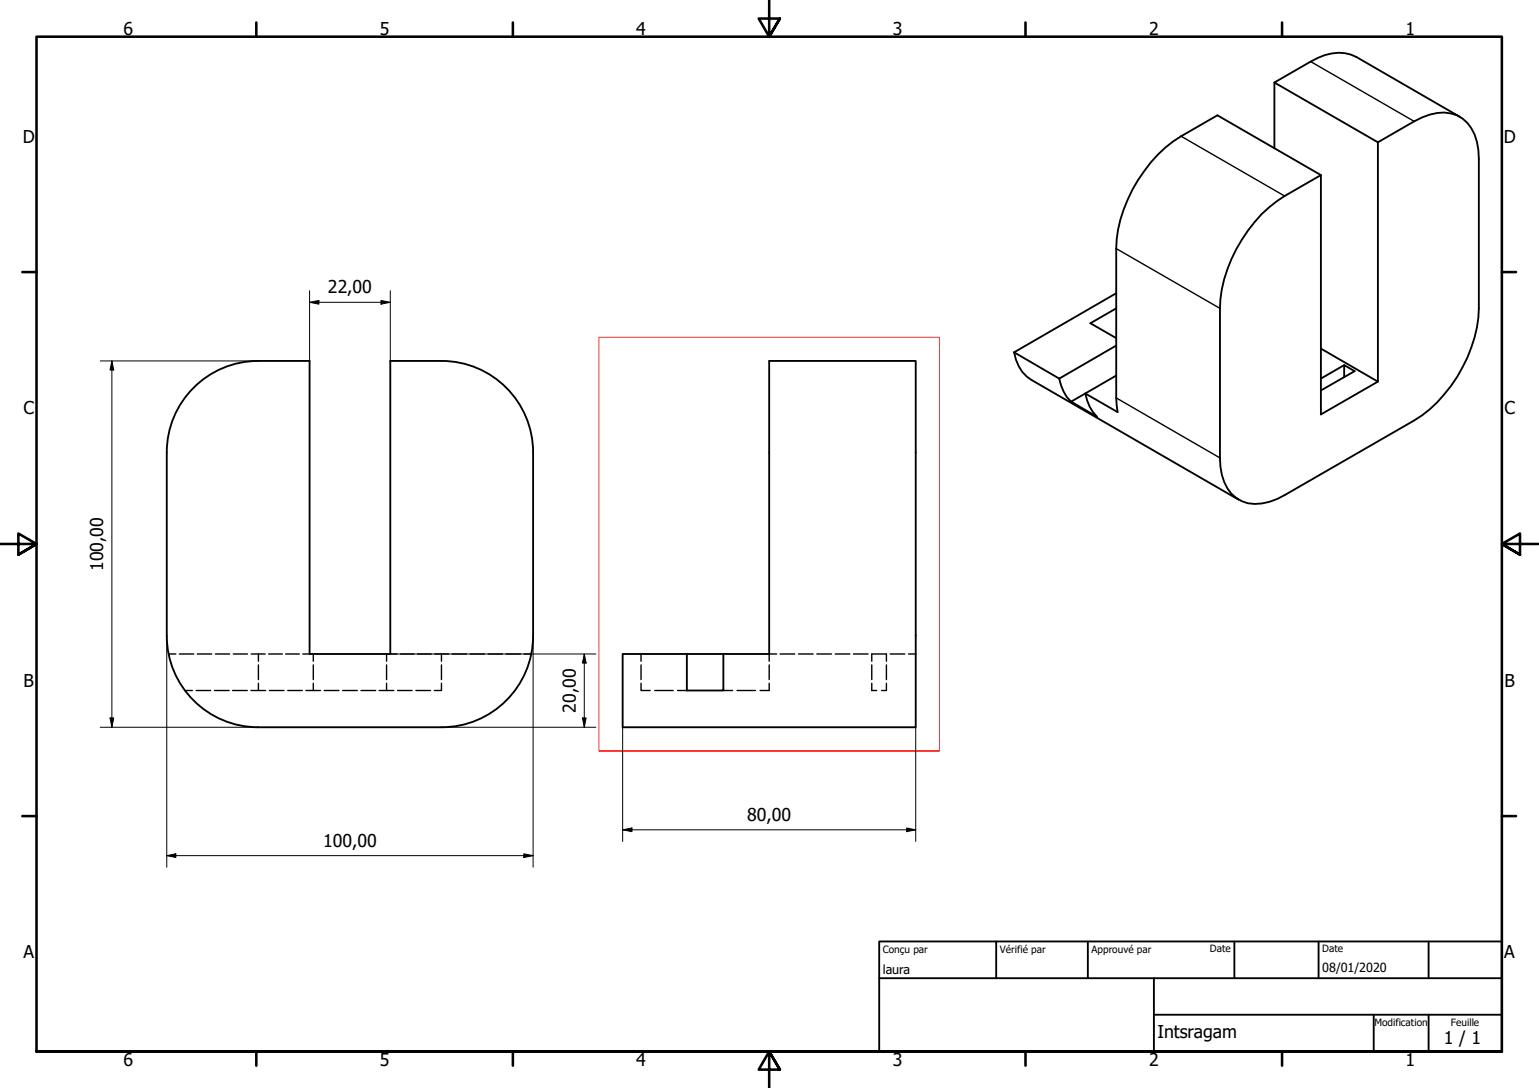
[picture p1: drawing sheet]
<svg xmlns="http://www.w3.org/2000/svg" width="420mm" height="297mm" viewBox="0 0 420 297" stroke-linecap="round" stroke-linejoin="round" font-family="sans-serif">
<g fill="none" stroke="#000" stroke-width=".38">
<path d="M46 178.5h2M49 178.5h3.9M53.8 178.5h4M58.8 178.5h3.9M63.7 178.5h3.9M68.6 178.5h3.8M70.5 178.5v2M73.3 178.5h3.8M78 178.5h3.7M82.7 178.5h1.8M85.5 178.5v2M105.5 178.5v2"/>
<path d="M106.6 178.5h1.8M109.3 178.5h3.7M114 178.5h3.7M118.7 178.5h3.8M120.5 178.5v2M123.4 178.5h4M128.4 178.5h3.9M133.3 178.5h3.9M138.2 178.5h3.9M143.1 178.5h1.9M175 178.5v2M212 178.5h-2v2"/>
<path d="M213 178.5h4M218 178.5h4M223 178.5h4M228 178.5h4M233 178.5h4M243 178.5h4M248 178.5h2M50.5 188.5h2M53.5 188.5h4M58.5 188.5h4M63.5 188.5h4M68.5 188.5h4"/>
<path d="M70.5 181.5v4M70.5 186.5v2M73.5 188.5h4M78.5 188.5h4M83.5 188.5h4M85.5 181.5v4M85.5 186.5v2M88.5 188.5h4M93.5 188.5h4M98.6 188.5h4M103.5 188.5h4M105.5 181.5v4"/>
<path d="M105.5 186.5v2M108.5 188.5h4M113.5 188.5h4M120.5 186.5v2h-1.9M120.5 181.5v4M175 186.5v2h2.5M175 181.5v4M178.8 188.5h5M185 188.5h2.5M197.5 188.5h2.5M201.2 188.5h5M210 181.5v4"/>
<path d="M210 186.5v2h-2.5M238 180.5v-2h4v2M238 186.5v2h1.3M238 181.5v4M242 181.5v4M242 186.5v2h-1.3"/>
</g>
<!-- layer: 0 -->
<path d="M163.5 205v-112.9h93v112.9h-93h93" fill="none" stroke="#f00" stroke-width=".27"/>
<!-- layer: Visible (ISO) -->
<g fill="none" stroke="#000" stroke-width=".51">
<path d="M347.9 22.5v18M376.2 38.8v65.4l-15.6-9M398.6 31.9l-28.3-16.4a11.5 11.5 0 0 0-10.5 .3l-11.9 6.7 28.3 16.3 9.9-5.7a13.2 13.2 0 0 1 11.7-1.6 11.2 11.2 0 0 1 5.8 9.4l.1 43.3a39.2 39.2 0 0 1-17.6 30.6l-35.4 20.4a13.1 13.1 0 0 1-11.7 1.6 10.9 10.9 0 0 1-5.8-9.4l-.1-43.2a39.2 39.2 0 0 1 17.6-30.7l9.9-5.7-28.2-16.3-9.9 5.7a38.5 38.5 0 0 0-15.7 20 31.2 31.2 0 0 0-2.1 10.7v40.7l.4 3.9-8.8-5.1M360.6 47.8v65.3l15.6-8.9M70.5 98.5a25 25 0 0 0-25 25.1v50a25 25 0 0 0 25 25M70.5 98.5h14v80h22.1v-80h14a25 25 0 0 1 24.9 25.1v50a25 25 0 0 1-24.9 25h-50.1M210 98.5h40v100.1h-80v-20.1h40zM276.9 96.2a10.7 10.7 0 0 0 4.7 7.5l56.6 32.7M276.9 96.2l12.3 7.2M304.7 94.3l-15.5 9.1M304.7 84.2l-7 4.1 7 4M304.7 80.1l-27.8 16.1"/>
<path d="M367 99.7l-6.4 3.7M289.2 103.4a11.5 11.5 0 0 0 3.2 6.3M296.3 107.4a11.9 11.9 0 0 0 3.2 6.4l-7.1-4.1M296.3 107.4l-3.9 2.3M304.7 102.5l-8.4 4.9M367 102.9v-3.2l2.8 1.6-9.2 5.3M187.5 178.5v10h10v-10"/>
</g>
<!-- layer: Etroit visible (ISO) -->
<path d="M357.8 16.8l28.3 16.3M322.5 37.2l28.2 16.3M304.7 67.9l28.4 16.3M304.7 108.6l28.4 16.4" fill="none" stroke="#000" stroke-width=".38"/>
<!-- layer: Cadre (ISO) -->
<g fill="none" stroke="#000" stroke-width=".7">
<path d="M70 6.1v3.9M140 6.1v3.9M210 0v10l-2.9-4.9h5.8l-2.9 4.9 2.9-4.9M280 6.1v3.9M350 6.1v3.9M6.1 74.3h3.9M410 74.3h3.9M0 148.5h10l-5-2.8v5.7l5-2.9-5 2.9M420 148.5h-10l5-2.8v5.7l-5-2.9 5 2.9M6.1 222.8h3.9M410 222.8h3.9M10 287.1v-277.1h400v277.1h-400h400"/>
<path d="M70 287.1v3.8M140 287.1v3.8M212.9 292l-2.9-4.9 2.9 4.9h-5.8l2.9-4.9v9.9M280 287.1v3.8M350 287.1v3.8"/>
</g>
<!-- layer: Titre (ISO) -->
<path d="M240 257h170v30.1h-170zM272 257v10.1M297 257v10.1M337 257v10.1M360 257v10.1M390 257v10.1M240 267.1h170M315 277h95M315 267.1v20M375 277v10.1M390 277v10.1" fill="none" stroke="#000" stroke-width=".51"/>
<!-- layer: Cote (ISO) -->
<g fill="none" stroke="#000" stroke-width=".27">
<path d="M84.5 79.4v19.1M106.6 79.4v19.1M27.4 98.5h43.1M30.5 98.5l.6 2.5h-1.1zM30.5 98.5v100.1M84.5 82.5l2.6-.5v1zM84.5 82.5h22.1M104 82l2.6 .5-2.6 .5zM45.5 173.5v63.3M106.6 178.5h56.1M145.5 173.5v63.3M159.5 178.5l.5 2.5h-1z"/>
<path d="M159.5 178.5v20.1M27.4 198.6h43.1M30 196h1.1l-.6 2.6zM120.5 198.6h42.2M159 196h1l-.5 2.6zM170 198.6v31.1M250 198.6v31.1M45.5 233.6l2.5-.5v1zM45.5 233.6h100M143 233.1l2.5 .5-2.5 .5zM170 226.6l2.5-.6v1.1zM170 226.6h80"/>
<path d="M247.5 226l2.5 .6-2.5 .5z"/>
</g>
<g fill="#000">
<path d="M84.5 82.5l2.6-.5v1z" fill-rule="evenodd"/>
<path d="M104 82l2.6 .5-2.6 .5z" fill-rule="evenodd"/>
<path d="M30.5 98.5l.6 2.5h-1.1z" fill-rule="evenodd"/>
<path d="M30 196h1.1l-.6 2.6z" fill-rule="evenodd"/>
<path d="M159 196h1l-.5 2.6z" fill-rule="evenodd"/>
<path d="M159.5 178.5l.5 2.5h-1z" fill-rule="evenodd"/>
<path d="M45.5 233.6l2.5-.5v1z" fill-rule="evenodd"/>
<path d="M143 233.1l2.5 .5-2.5 .5z" fill-rule="evenodd"/>
<path d="M170 226.6l2.5-.6v1.1z" fill-rule="evenodd"/>
<path d="M247.5 226l2.5 .6-2.5 .5z" fill-rule="evenodd"/>
</g>
<g font-size="4.8">
<text x="33.7" y="9.6">6</text>
<text x="103.7" y="9.6">5</text>
<text x="173.7" y="9.6">4</text>
<text x="243.7" y="9.6">3</text>
<text x="313.7" y="9.6">2</text>
<text x="383.7" y="9.6">1</text>
<text x="6.2" y="38.9">D</text>
<text x="410.5" y="38.9">D</text>
<text x="89.5" y="80.1">22,00</text>
<text x="6.4" y="113.1">C</text>
<text x="410.7" y="113.1">C</text>
<text x="28.1" y="155.8" transform="rotate(-90 28.1 155.8)">100,00</text>
<text x="6.4" y="187.4">B</text>
<text x="410.7" y="187.4">B</text>
<text x="157.2" y="194.5" transform="rotate(-90 157.2 194.5)">20,00</text>
<text x="204" y="224.1">80,00</text>
<text x="88.3" y="231.2">100,00</text>
<text x="6.4" y="261.7">A</text>
<text x="410.7" y="261.7">A</text>
<text x="316" y="283.3">Intsragam</text>
<text x="394.2" y="285">1 / 1</text>
<text x="33.7" y="290.9">6</text>
<text x="103.7" y="290.9">5</text>
<text x="173.7" y="290.9">4</text>
<text x="243.7" y="290.9">3</text>
<text x="313.7" y="290.9">2</text>
<text x="383.7" y="290.9">1</text>
</g>
<g font-size="3.4">
<text x="241" y="266">laura</text>
<text x="361" y="265.5">08/01/2020</text>
</g>
<g font-size="2.7">
<text x="241" y="260.1">Conçu par</text>
<text x="273" y="260.3">Vérifié par</text>
<text x="298" y="260.3">Approuvé par</text>
<text x="330.3" y="260">Date</text>
<text x="361" y="260">Date</text>
<text x="375.2" y="280.1">Modification</text>
<text x="396.1" y="280.1">Feuille</text>
</g>
</svg>
